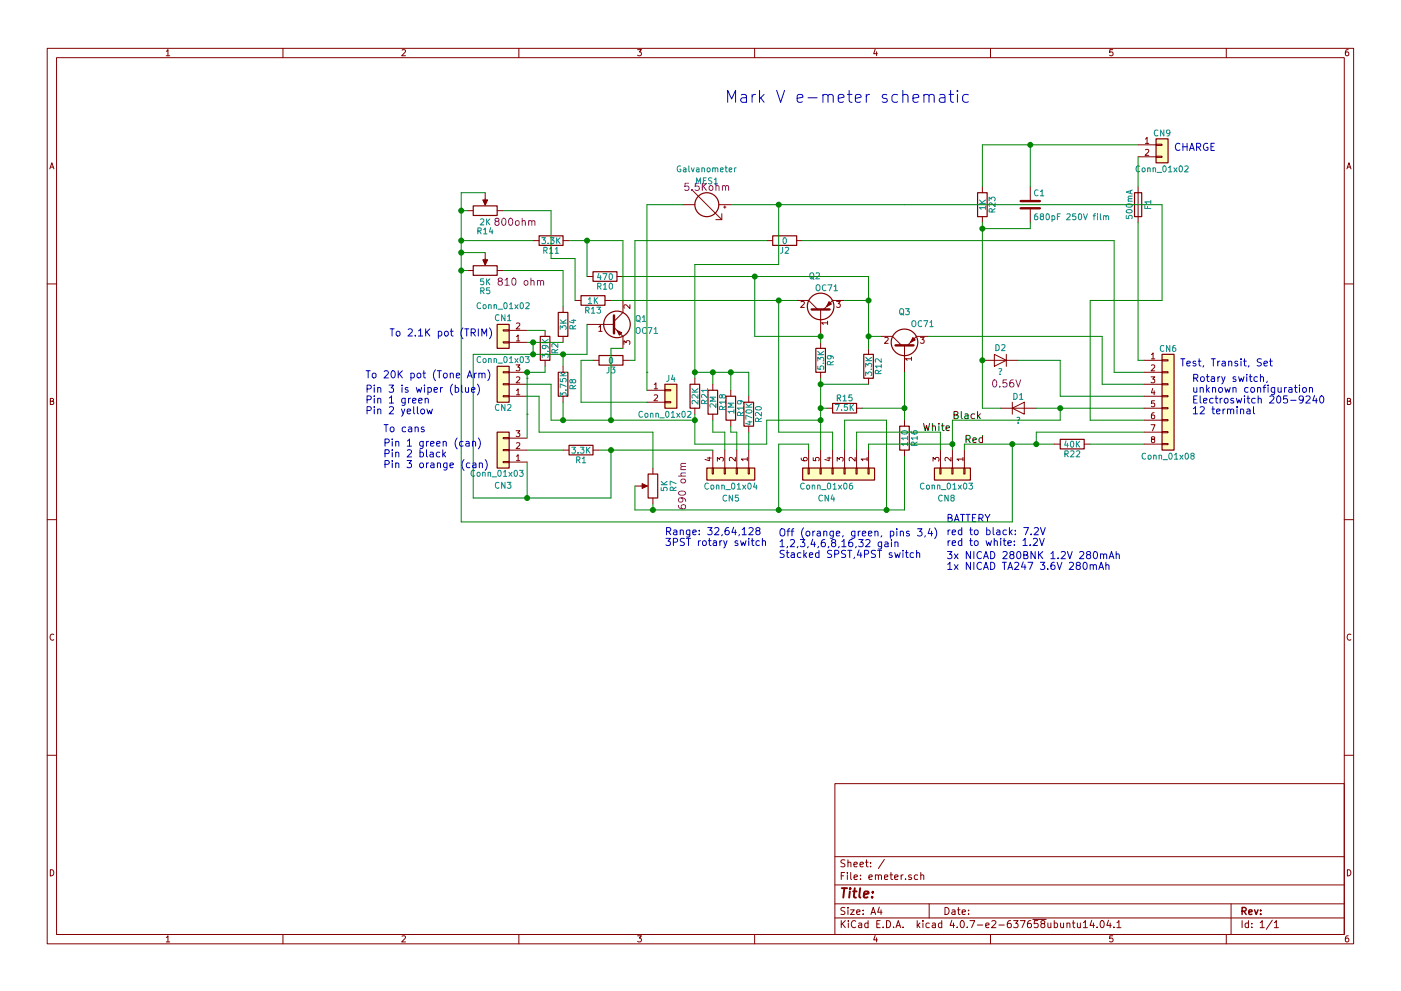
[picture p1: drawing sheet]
EESchema Schematic File Version 2
LIBS:power
LIBS:device
LIBS:switches
LIBS:relays
LIBS:motors
LIBS:transistors
LIBS:conn
LIBS:linear
LIBS:regul
LIBS:74xx
LIBS:cmos4000
LIBS:adc-dac
LIBS:memory
LIBS:xilinx
LIBS:microcontrollers
LIBS:dsp
LIBS:microchip
LIBS:analog_switches
LIBS:motorola
LIBS:texas
LIBS:intel
LIBS:audio
LIBS:interface
LIBS:digital-audio
LIBS:philips
LIBS:display
LIBS:cypress
LIBS:siliconi
LIBS:opto
LIBS:atmel
LIBS:contrib
LIBS:valves
LIBS:emeter-cache
EELAYER 25 0
EELAYER END
$Descr A4 11693 8268
encoding utf-8
Sheet 1 1
Title ""
Date ""
Rev ""
Comp ""
Comment1 ""
Comment2 ""
Comment3 ""
Comment4 ""
$EndDescr
$Comp
L Conn_01x02 CN9
U 1 1
P 9700 1200
F 0 "CN9" H 9700 1300 50  0000 C CNN
F 1 "Conn_01x02" H 9700 1000 50  0000 C CNN
F 2 "" H 9700 1200 50  0001 C CNN
F 3 "" H 9700 1200 50  0001 C CNN
	1    9700 1200
	1    0    0    -1  
$EndComp
$Comp
L R R23
U 1 1
P 8200 1700
F 0 "R23" V 8280 1700 50  0000 C CNN
F 1 "1K" V 8200 1700 50  0000 C CNN
F 2 "" V 8130 1700 50  0001 C CNN
F 3 "" H 8200 1700 50  0001 C CNN
	1    8200 1700
	1    0    0    -1  
$EndComp
$Comp
L C C1
U 1 1
P 8600 1700
F 0 "C1" H 8625 1800 50  0000 L CNN
F 1 "680pF 250V film" H 8625 1600 50  0000 L CNN
F 2 "" H 8638 1550 50  0001 C CNN
F 3 "" H 8600 1700 50  0001 C CNN
	1    8600 1700
	1    0    0    -1  
$EndComp
$Comp
L Fuse F1
U 1 1
P 9500 1700
F 0 "F1" V 9580 1700 50  0000 C CNN
F 1 "500mA" V 9425 1700 50  0000 C CNN
F 2 "" V 9430 1700 50  0001 C CNN
F 3 "" H 9500 1700 50  0001 C CNN
	1    9500 1700
	1    0    0    -1  
$EndComp
$Comp
L Conn_01x08 CN6
U 1 1
P 9750 3300
F 0 "CN6" H 9750 3700 50  0000 C CNN
F 1 "Conn_01x08" H 9750 2800 50  0000 C CNN
F 2 "" H 9750 3300 50  0001 C CNN
F 3 "" H 9750 3300 50  0001 C CNN
	1    9750 3300
	1    0    0    -1  
$EndComp
$Comp
L D D2
U 1 1
P 8350 3000
F 0 "D2" H 8350 2900 50  0000 C CNN
F 1 "?" H 8350 3100 50  0000 C CNN
F 2 "" H 8350 3000 50  0001 C CNN
F 3 "" H 8350 3000 50  0001 C CNN
F 4 "0.56V" H 8300 3200 60  0000 C CNN "Vf"
	1    8350 3000
	-1   0    0    1   
$EndComp
$Comp
L D D1
U 1 1
P 8500 3400
F 0 "D1" H 8500 3500 50  0000 C CNN
F 1 "?" H 8500 3300 50  0000 C CNN
F 2 "" H 8500 3400 50  0001 C CNN
F 3 "" H 8500 3400 50  0001 C CNN
	1    8500 3400
	1    0    0    -1  
$EndComp
$Comp
L R R22
U 1 1
P 8950 3700
F 0 "R22" V 9030 3700 50  0000 C CNN
F 1 "40K" V 8950 3700 50  0000 C CNN
F 2 "" V 8880 3700 50  0001 C CNN
F 3 "" H 8950 3700 50  0001 C CNN
	1    8950 3700
	0    1    1    0   
$EndComp
$Comp
L Conn_01x03 CN8
U 1 1
P 7950 3950
F 0 "CN8" V 8150 3900 50  0000 C CNN
F 1 "Conn_01x03" V 8050 3900 50  0000 C CNN
F 2 "" H 7950 3950 50  0001 C CNN
F 3 "" H 7950 3950 50  0001 C CNN
	1    7950 3950
	0    1    1    0   
$EndComp
$Comp
L Conn_01x06 CN4
U 1 1
P 7050 3950
F 0 "CN4" V 7250 3800 50  0000 C CNN
F 1 "Conn_01x06" V 7150 3800 50  0000 C CNN
F 2 "" H 7050 3950 50  0001 C CNN
F 3 "" H 7050 3950 50  0001 C CNN
	1    7050 3950
	0    1    1    0   
$EndComp
$Comp
L Conn_01x04 CN5
U 1 1
P 6150 3950
F 0 "CN5" V 6350 3900 50  0000 C CNN
F 1 "Conn_01x04" V 6250 3900 50  0000 C CNN
F 2 "" H 6150 3950 50  0001 C CNN
F 3 "" H 6150 3950 50  0001 C CNN
	1    6150 3950
	0    1    1    0   
$EndComp
$Comp
L Conn_01x03 CN3
U 1 1
P 4200 3750
F 0 "CN3" H 4200 4050 50  0000 C CNN
F 1 "Conn_01x03" H 4250 3950 50  0000 C CNN
F 2 "" H 4200 3750 50  0001 C CNN
F 3 "" H 4200 3750 50  0001 C CNN
	1    4200 3750
	-1   0    0    1   
$EndComp
$Comp
L Conn_01x03 CN2
U 1 1
P 4200 3200
F 0 "CN2" H 4200 3400 50  0000 C CNN
F 1 "Conn_01x03" H 4200 3000 50  0000 C CNN
F 2 "" H 4200 3200 50  0001 C CNN
F 3 "" H 4200 3200 50  0001 C CNN
	1    4200 3200
	-1   0    0    1   
$EndComp
$Comp
L Conn_01x02 CN1
U 1 1
P 4200 2850
F 0 "CN1" H 4200 2650 50  0000 C CNN
F 1 "Conn_01x02" H 4200 2550 50  0000 C CNN
F 2 "" H 4200 2850 50  0001 C CNN
F 3 "" H 4200 2850 50  0001 C CNN
	1    4200 2850
	-1   0    0    1   
$EndComp
$Comp
L R R16
U 1 1
P 7550 3650
F 0 "R16" V 7630 3650 50  0000 C CNN
F 1 "110" V 7550 3650 50  0000 C CNN
F 2 "" V 7480 3650 50  0001 C CNN
F 3 "" H 7550 3650 50  0001 C CNN
	1    7550 3650
	1    0    0    -1  
$EndComp
$Comp
L Q_PNP_BCE Q3
U 1 1
P 7550 2900
F 0 "Q3" V 7850 2850 50  0000 L CNN
F 1 "OC71" V 7750 2650 50  0000 L CNN
F 2 "" H 7750 3000 50  0001 C CNN
F 3 "" H 7550 2900 50  0001 C CNN
	1    7550 2900
	0    -1   -1   0   
$EndComp
$Comp
L Q_PNP_BCE Q2
U 1 1
P 6850 2600
F 0 "Q2" V 7150 2600 50  0000 L CNN
F 1 "OC71" V 7050 2450 50  0000 L CNN
F 2 "" H 7050 2700 50  0001 C CNN
F 3 "" H 6850 2600 50  0001 C CNN
	1    6850 2600
	0    -1   -1   0   
$EndComp
$Comp
L Q_PNP_BCE Q1
U 1 1
P 5100 2700
F 0 "Q1" H 5300 2750 50  0000 L CNN
F 1 "OC71" H 5300 2650 50  0000 L CNN
F 2 "" H 5300 2800 50  0001 C CNN
F 3 "" H 5100 2700 50  0001 C CNN
	1    5100 2700
	1    0    0    -1  
$EndComp
$Comp
L R R15
U 1 1
P 7050 3400
F 0 "R15" V 7130 3400 50  0000 C CNN
F 1 "7.5K" V 7050 3400 50  0000 C CNN
F 2 "" V 6980 3400 50  0001 C CNN
F 3 "" H 7050 3400 50  0001 C CNN
	1    7050 3400
	0    -1   -1   0   
$EndComp
$Comp
L R R12
U 1 1
P 7250 3050
F 0 "R12" V 7330 3050 50  0000 C CNN
F 1 "3.3K" V 7250 3050 50  0000 C CNN
F 2 "" V 7180 3050 50  0001 C CNN
F 3 "" H 7250 3050 50  0001 C CNN
	1    7250 3050
	1    0    0    -1  
$EndComp
$Comp
L R R9
U 1 1
P 6850 3000
F 0 "R9" V 6930 3000 50  0000 C CNN
F 1 "5.3K" V 6850 3000 50  0000 C CNN
F 2 "" V 6780 3000 50  0001 C CNN
F 3 "" H 6850 3000 50  0001 C CNN
	1    6850 3000
	1    0    0    -1  
$EndComp
$Comp
L R R18
U 1 1
P 5950 3350
F 0 "R18" V 6030 3350 50  0000 C CNN
F 1 "2M" V 5950 3350 50  0000 C CNN
F 2 "" V 5880 3350 50  0001 C CNN
F 3 "" H 5950 3350 50  0001 C CNN
	1    5950 3350
	1    0    0    -1  
$EndComp
$Comp
L R R21
U 1 1
P 5800 3300
F 0 "R21" V 5880 3300 50  0000 C CNN
F 1 "22K" V 5800 3300 50  0000 C CNN
F 2 "" V 5730 3300 50  0001 C CNN
F 3 "" H 5800 3300 50  0001 C CNN
	1    5800 3300
	1    0    0    -1  
$EndComp
$Comp
L R R19
U 1 1
P 6100 3400
F 0 "R19" V 6180 3400 50  0000 C CNN
F 1 "1M" V 6100 3400 50  0000 C CNN
F 2 "" V 6030 3400 50  0001 C CNN
F 3 "" H 6100 3400 50  0001 C CNN
	1    6100 3400
	1    0    0    -1  
$EndComp
$Comp
L R R20
U 1 1
P 6250 3450
F 0 "R20" V 6330 3450 50  0000 C CNN
F 1 "470K" V 6250 3450 50  0000 C CNN
F 2 "" V 6180 3450 50  0001 C CNN
F 3 "" H 6250 3450 50  0001 C CNN
	1    6250 3450
	1    0    0    -1  
$EndComp
$Comp
L R R1
U 1 1
P 4850 3750
F 0 "R1" V 4930 3750 50  0000 C CNN
F 1 "3.3K" V 4850 3750 50  0000 C CNN
F 2 "" V 4780 3750 50  0001 C CNN
F 3 "" H 4850 3750 50  0001 C CNN
	1    4850 3750
	0    1    1    0   
$EndComp
$Comp
L R R10
U 1 1
P 5050 2300
F 0 "R10" V 5130 2300 50  0000 C CNN
F 1 "470" V 5050 2300 50  0000 C CNN
F 2 "" V 4980 2300 50  0001 C CNN
F 3 "" H 5050 2300 50  0001 C CNN
	1    5050 2300
	0    1    1    0   
$EndComp
$Comp
L R R13
U 1 1
P 4950 2500
F 0 "R13" V 5030 2500 50  0000 C CNN
F 1 "1K" V 4950 2500 50  0000 C CNN
F 2 "" V 4880 2500 50  0001 C CNN
F 3 "" H 4950 2500 50  0001 C CNN
	1    4950 2500
	0    1    1    0   
$EndComp
$Comp
L R R11
U 1 1
P 4600 2000
F 0 "R11" V 4680 2000 50  0000 C CNN
F 1 "3.3K" V 4600 2000 50  0000 C CNN
F 2 "" V 4530 2000 50  0001 C CNN
F 3 "" H 4600 2000 50  0001 C CNN
	1    4600 2000
	0    1    1    0   
$EndComp
$Comp
L R R2
U 1 1
P 4550 2900
F 0 "R2" V 4630 2900 50  0000 C CNN
F 1 "3.9K" V 4550 2900 50  0000 C CNN
F 2 "" V 4480 2900 50  0001 C CNN
F 3 "" H 4550 2900 50  0001 C CNN
	1    4550 2900
	1    0    0    -1  
$EndComp
$Comp
L R R4
U 1 1
P 4700 2700
F 0 "R4" V 4780 2700 50  0000 C CNN
F 1 "3K" V 4700 2700 50  0000 C CNN
F 2 "" V 4630 2700 50  0001 C CNN
F 3 "" H 4700 2700 50  0001 C CNN
	1    4700 2700
	1    0    0    -1  
$EndComp
$Comp
L R R8
U 1 1
P 4700 3200
F 0 "R8" V 4780 3200 50  0000 C CNN
F 1 "3.75K" V 4700 3200 50  0000 C CNN
F 2 "" V 4630 3200 50  0001 C CNN
F 3 "" H 4700 3200 50  0001 C CNN
	1    4700 3200
	1    0    0    -1  
$EndComp
$Comp
L POT R5
U 1 1
P 4050 2250
F 0 "R5" V 3875 2250 50  0000 C CNN
F 1 "5K" V 3950 2250 50  0000 C CNN
F 2 "" H 4050 2250 50  0001 C CNN
F 3 "" H 4050 2250 50  0001 C CNN
F 4 "810 ohm" V 3950 1950 60  0000 C CNN "trimmed"
	1    4050 2250
	0    -1   -1   0   
$EndComp
$Comp
L POT R14
U 1 1
P 4050 1750
F 0 "R14" V 3875 1750 50  0000 C CNN
F 1 "2K" V 3950 1750 50  0000 C CNN
F 2 "" H 4050 1750 50  0001 C CNN
F 3 "" H 4050 1750 50  0001 C CNN
F 4 "800ohm" V 3950 1500 60  0000 C CNN "trimmed"
	1    4050 1750
	0    -1   -1   0   
$EndComp
$Comp
L POT R7
U 1 1
P 5450 4050
F 0 "R7" V 5275 4050 50  0000 C CNN
F 1 "5K" V 5350 4050 50  0000 C CNN
F 2 "" H 5450 4050 50  0001 C CNN
F 3 "" H 5450 4050 50  0001 C CNN
F 4 "690 ohm" V 5200 4050 60  0000 C CNN "trimmed"
	1    5450 4050
	-1   0    0    1   
$EndComp
$Comp
L Galvanometer MES1
U 1 1
P 5900 1700
F 0 "MES1" V 5700 1800 50  0000 R CNN
F 1 "Galvanometer" V 5600 1950 50  0000 R CNN
F 2 "" V 5900 1800 50  0001 C CNN
F 3 "" V 5900 1800 50  0001 C CNN
F 4 "5.5Kohm" V 5750 1700 60  0000 C CNN "resistance"
	1    5900 1700
	0    1    1    0   
$EndComp
$Comp
L R J2
U 1 1
P 6550 2000
F 0 "J2" V 6630 2000 50  0000 C CNN
F 1 "0" V 6550 2000 50  0000 C CNN
F 2 "" V 6480 2000 50  0001 C CNN
F 3 "" H 6550 2000 50  0001 C CNN
	1    6550 2000
	0    1    1    0   
$EndComp
$Comp
L Conn_01x02 J4
U 1 1
P 5600 3250
F 0 "J4" H 5600 3350 50  0000 C CNN
F 1 "Conn_01x02" H 5550 3050 50  0000 C CNN
F 2 "" H 5600 3250 50  0001 C CNN
F 3 "" H 5600 3250 50  0001 C CNN
	1    5600 3250
	1    0    0    -1  
$EndComp
$Comp
L R J3
U 1 1
P 5100 3000
F 0 "J3" V 5180 3000 50  0000 C CNN
F 1 "0" V 5100 3000 50  0000 C CNN
F 2 "" V 5030 3000 50  0001 C CNN
F 3 "" H 5100 3000 50  0001 C CNN
	1    5100 3000
	0    1    1    0   
$EndComp
Text Notes 9800 1250 0    60   ~ 0
CHARGE
Text Notes 7900 4350 0    60   ~ 0
BATTERY
Wire Wire Line
	8200 1200 8600 1200
Wire Wire Line
	8600 1200 9500 1200
Wire Wire Line
	8200 1200 8200 1550
Wire Wire Line
	8600 1550 8600 1200
Connection ~ 8600 1200
Wire Wire Line
	8200 1850 8200 1900
Wire Wire Line
	8200 1900 8200 3000
Wire Wire Line
	8200 3000 8200 3400
Wire Wire Line
	8200 1900 8600 1900
Wire Wire Line
	8600 1900 8600 1850
Wire Wire Line
	9500 1300 9500 1550
Wire Wire Line
	9500 1850 9500 3000
Wire Wire Line
	9500 3000 9550 3000
Wire Wire Line
	8500 3000 8850 3000
Wire Wire Line
	8850 3000 8850 3300
Wire Wire Line
	8850 3300 9550 3300
Wire Wire Line
	8650 3400 8850 3400
Wire Wire Line
	8850 3400 9550 3400
Connection ~ 8200 1900
Connection ~ 8200 3000
Wire Wire Line
	9550 3700 9100 3700
Wire Wire Line
	8050 3700 8450 3700
Wire Wire Line
	8450 3700 8650 3700
Wire Wire Line
	8650 3700 8800 3700
Wire Wire Line
	8650 3600 8650 3700
Wire Wire Line
	8650 3600 9550 3600
Wire Wire Line
	8050 3700 8050 3750
Connection ~ 8650 3700
Wire Wire Line
	8850 3400 8850 3500
Wire Wire Line
	8850 3500 7950 3500
Wire Wire Line
	7950 3500 7950 3700
Wire Wire Line
	7950 3700 7950 3750
Connection ~ 8850 3400
Wire Wire Line
	7250 3750 7250 3700
Wire Wire Line
	7250 3700 7950 3700
Connection ~ 7950 3700
Wire Wire Line
	7850 3750 7850 3600
Wire Wire Line
	7850 3600 7150 3600
Wire Wire Line
	7150 3600 7150 3750
Wire Wire Line
	7200 3400 7550 3400
Wire Wire Line
	7550 3100 7550 3400
Wire Wire Line
	7550 3400 7550 3500
Wire Wire Line
	7550 4250 7550 3800
Wire Wire Line
	5300 4250 5450 4250
Wire Wire Line
	5450 4250 6500 4250
Wire Wire Line
	6500 4250 7400 4250
Wire Wire Line
	7400 4250 7550 4250
Wire Wire Line
	6500 4250 6500 3700
Wire Wire Line
	6500 3700 6750 3700
Wire Wire Line
	6750 3700 6750 3750
Wire Wire Line
	6850 3200 6850 3400
Wire Wire Line
	6850 3400 6850 3500
Wire Wire Line
	6850 3500 6850 3750
Wire Wire Line
	6850 3200 6850 3200
Wire Wire Line
	6850 3200 7250 3200
Wire Wire Line
	6850 3150 6850 3200
Connection ~ 6850 3200
Wire Wire Line
	6250 3750 6250 3600
Wire Wire Line
	5950 3600 6050 3600
Wire Wire Line
	5950 3600 5950 3500
Wire Wire Line
	5800 3100 5950 3100
Wire Wire Line
	5950 3100 6100 3100
Wire Wire Line
	6100 3100 6250 3100
Wire Wire Line
	5950 3100 5950 3200
Wire Wire Line
	6100 3100 6100 3250
Connection ~ 5950 3100
Wire Wire Line
	6250 3100 6250 3300
Connection ~ 6100 3100
Wire Wire Line
	6900 3400 6850 3400
Connection ~ 6850 3400
Wire Wire Line
	6400 3700 6400 3500
Wire Wire Line
	6400 3500 6850 3500
Connection ~ 6850 3500
Wire Wire Line
	6100 3550 6100 3600
Wire Wire Line
	5800 3450 5800 3500
Wire Wire Line
	5800 3500 5800 3700
Wire Wire Line
	5800 3700 6400 3700
Wire Wire Line
	5000 3750 5100 3750
Wire Wire Line
	5100 3750 5950 3750
Wire Wire Line
	6850 2800 6850 2850
Wire Wire Line
	4400 2850 4450 2850
Wire Wire Line
	4450 2850 4700 2850
Wire Wire Line
	4400 3100 4400 3100
Wire Wire Line
	4400 3100 4550 3100
Wire Wire Line
	4550 3100 4550 3050
Wire Wire Line
	4400 2750 4550 2750
Wire Wire Line
	4450 2850 4450 2950
Wire Wire Line
	3950 2950 4450 2950
Wire Wire Line
	4450 2950 4700 2950
Wire Wire Line
	4700 2950 4900 2950
Connection ~ 4450 2850
Wire Wire Line
	4400 3200 4600 3200
Wire Wire Line
	4600 3200 4600 3500
Wire Wire Line
	4600 3500 4700 3500
Wire Wire Line
	4700 3500 5100 3500
Wire Wire Line
	5100 3500 5800 3500
Wire Wire Line
	4400 3750 4700 3750
Wire Wire Line
	5100 4150 5100 3750
Wire Wire Line
	3950 4150 4400 4150
Wire Wire Line
	4400 4150 5100 4150
Wire Wire Line
	4400 4150 4400 3850
Connection ~ 5100 3750
Wire Wire Line
	3950 4150 3950 2950
Connection ~ 4400 4150
Connection ~ 4450 2950
Wire Wire Line
	4400 3650 4400 3450
Wire Wire Line
	4400 3450 4400 3450
Wire Wire Line
	4400 3450 4400 3150
Wire Wire Line
	4400 3150 4400 3150
Wire Wire Line
	4400 3150 4400 3100
Connection ~ 4400 3100
Wire Wire Line
	4050 1600 3850 1600
Wire Wire Line
	3850 1600 3850 1750
Wire Wire Line
	3850 1750 3850 2000
Wire Wire Line
	3850 2000 3850 2100
Wire Wire Line
	3850 2100 3850 2250
Wire Wire Line
	3850 2250 3850 4350
Wire Wire Line
	3850 2250 3900 2250
Wire Wire Line
	4050 2100 3850 2100
Connection ~ 3850 2100
Wire Wire Line
	3900 1750 3850 1750
Connection ~ 3850 1750
Wire Wire Line
	4450 2000 3850 2000
Connection ~ 3850 2000
Wire Wire Line
	4750 2000 4900 2000
Wire Wire Line
	4900 2000 5200 2000
Wire Wire Line
	3850 4350 8450 4350
Wire Wire Line
	8450 4350 8450 3700
Connection ~ 8450 3700
Connection ~ 3850 2250
Wire Wire Line
	5450 4250 5450 4200
Connection ~ 6500 4250
Wire Wire Line
	5300 4050 5300 4250
Connection ~ 5450 4250
Wire Wire Line
	4400 3300 4500 3300
Wire Wire Line
	4500 3300 4500 3600
Wire Wire Line
	4500 3600 5450 3600
Wire Wire Line
	5450 3600 5450 3900
Wire Wire Line
	4200 2250 4700 2250
Wire Wire Line
	4700 2250 4700 2550
Wire Wire Line
	4200 1750 4600 1750
Wire Wire Line
	4600 1750 4600 2150
Wire Wire Line
	4600 2150 4800 2150
Wire Wire Line
	9550 3100 9300 3100
Wire Wire Line
	9300 3100 9300 2000
Wire Wire Line
	7550 1700 9700 1700
Wire Wire Line
	5400 3350 4850 3350
Wire Wire Line
	4850 3350 4850 3000
Wire Wire Line
	4850 3000 4950 3000
Wire Wire Line
	5400 1700 5400 3100
Wire Wire Line
	5400 3100 5400 3100
Wire Wire Line
	5400 3100 5400 3250
Wire Wire Line
	5300 3000 5250 3000
Wire Wire Line
	5300 2000 5300 3000
Wire Wire Line
	5400 1700 5700 1700
Wire Wire Line
	5300 2000 6400 2000
Wire Wire Line
	6100 1700 6500 1700
Wire Wire Line
	6500 1700 7550 1700
Wire Wire Line
	6700 2000 7400 2000
Wire Wire Line
	7400 2000 9300 2000
Wire Wire Line
	4900 2000 4900 2300
Wire Wire Line
	4800 2150 4800 2500
Wire Wire Line
	5200 2300 6300 2300
Wire Wire Line
	6300 2300 7250 2300
Wire Wire Line
	7250 2300 7250 2500
Wire Wire Line
	7250 2500 7250 2800
Wire Wire Line
	7250 2800 7250 2900
Wire Wire Line
	9550 3200 9200 3200
Wire Wire Line
	9200 3200 9200 2800
Wire Wire Line
	9200 2800 7750 2800
Connection ~ 7550 3400
Wire Wire Line
	7350 2800 7250 2800
Connection ~ 7250 2800
Wire Wire Line
	7050 2500 7250 2500
Connection ~ 7250 2500
Wire Wire Line
	6300 2800 6850 2800
Wire Wire Line
	6300 2800 6300 2300
Connection ~ 6300 2300
Wire Wire Line
	5100 2500 6500 2500
Wire Wire Line
	6500 2500 6650 2500
Wire Wire Line
	6500 2500 6500 3600
Wire Wire Line
	6950 3750 6950 3600
Wire Wire Line
	6950 3600 6500 3600
Connection ~ 6500 2500
Wire Wire Line
	7050 3750 7050 3500
Wire Wire Line
	7050 3500 7400 3500
Wire Wire Line
	7400 3500 7400 4250
Connection ~ 7400 4250
Wire Wire Line
	5800 2200 5800 3100
Wire Wire Line
	5800 3100 5800 3150
Wire Wire Line
	5800 2200 6500 2200
Wire Wire Line
	6500 2200 6500 1700
Connection ~ 6500 1700
Wire Wire Line
	4700 2950 4700 3050
Wire Wire Line
	4700 3500 4700 3350
Wire Wire Line
	5100 3500 5100 2900
Wire Wire Line
	5100 2900 5200 2900
Connection ~ 4700 3500
Connection ~ 5800 3500
Connection ~ 5100 3500
Wire Wire Line
	4900 2950 4900 2700
Connection ~ 4700 2950
Wire Wire Line
	5200 2000 5200 2500
Connection ~ 4900 2000
Wire Wire Line
	9550 3500 9100 3500
Wire Wire Line
	9100 3500 9100 2500
Wire Wire Line
	9100 2500 9700 2500
Wire Wire Line
	9700 2500 9700 1700
Connection ~ 6850 2800
Wire Wire Line
	8200 3400 8350 3400
Connection ~ 5800 3100
Wire Wire Line
	6100 3600 6150 3600
Wire Wire Line
	6150 3600 6150 3750
Wire Wire Line
	6050 3600 6050 3750
Text Notes 7900 4550 0    60   ~ 0
red to black: 7.2V\nred to white: 1.2V
Text Label 8050 3700 0    60   ~ 0
Red
Text Label 7950 3500 0    60   ~ 0
Black
Text Label 7700 3600 0    60   ~ 0
White
Text Notes 3250 2800 0    60   ~ 0
To 2.1K pot (TRIM)
Text Notes 3050 3150 0    60   ~ 0
To 20K pot (Tone Arm)
Text Notes 3050 3450 0    60   ~ 0
Pin 3 is wiper (blue)\nPin 1 green\nPin 2 yellow
Text Notes 3200 3600 0    60   ~ 0
To cans
Text Notes 3200 3900 0    60   ~ 0
Pin 1 green (can)\nPin 2 black\nPin 3 orange (can)
Text Notes 5550 4550 0    60   ~ 0
Range: 32,64,128\n3PST rotary switch
Text Notes 9850 3050 0    60   ~ 0
Test, Transit, Set
Text Notes 6500 4650 0    60   ~ 0
Off (orange, green, pins 3,4)\n1,2,3,4,6,8,16,32 gain\nStacked SPST,4PST switch
Text Notes 7900 4750 0    60   ~ 0
3x NICAD 280BNK 1.2V 280mAh\n1x NICAD TA247 3.6V 280mAh
Text Notes 9950 3450 0    60   ~ 0
Rotary switch, \nunknown configuration\nElectroswitch 205-9240\n12 terminal
Text Notes 6050 850  0    100  ~ 0
Mark V e-meter schematic
$EndSCHEMATC
